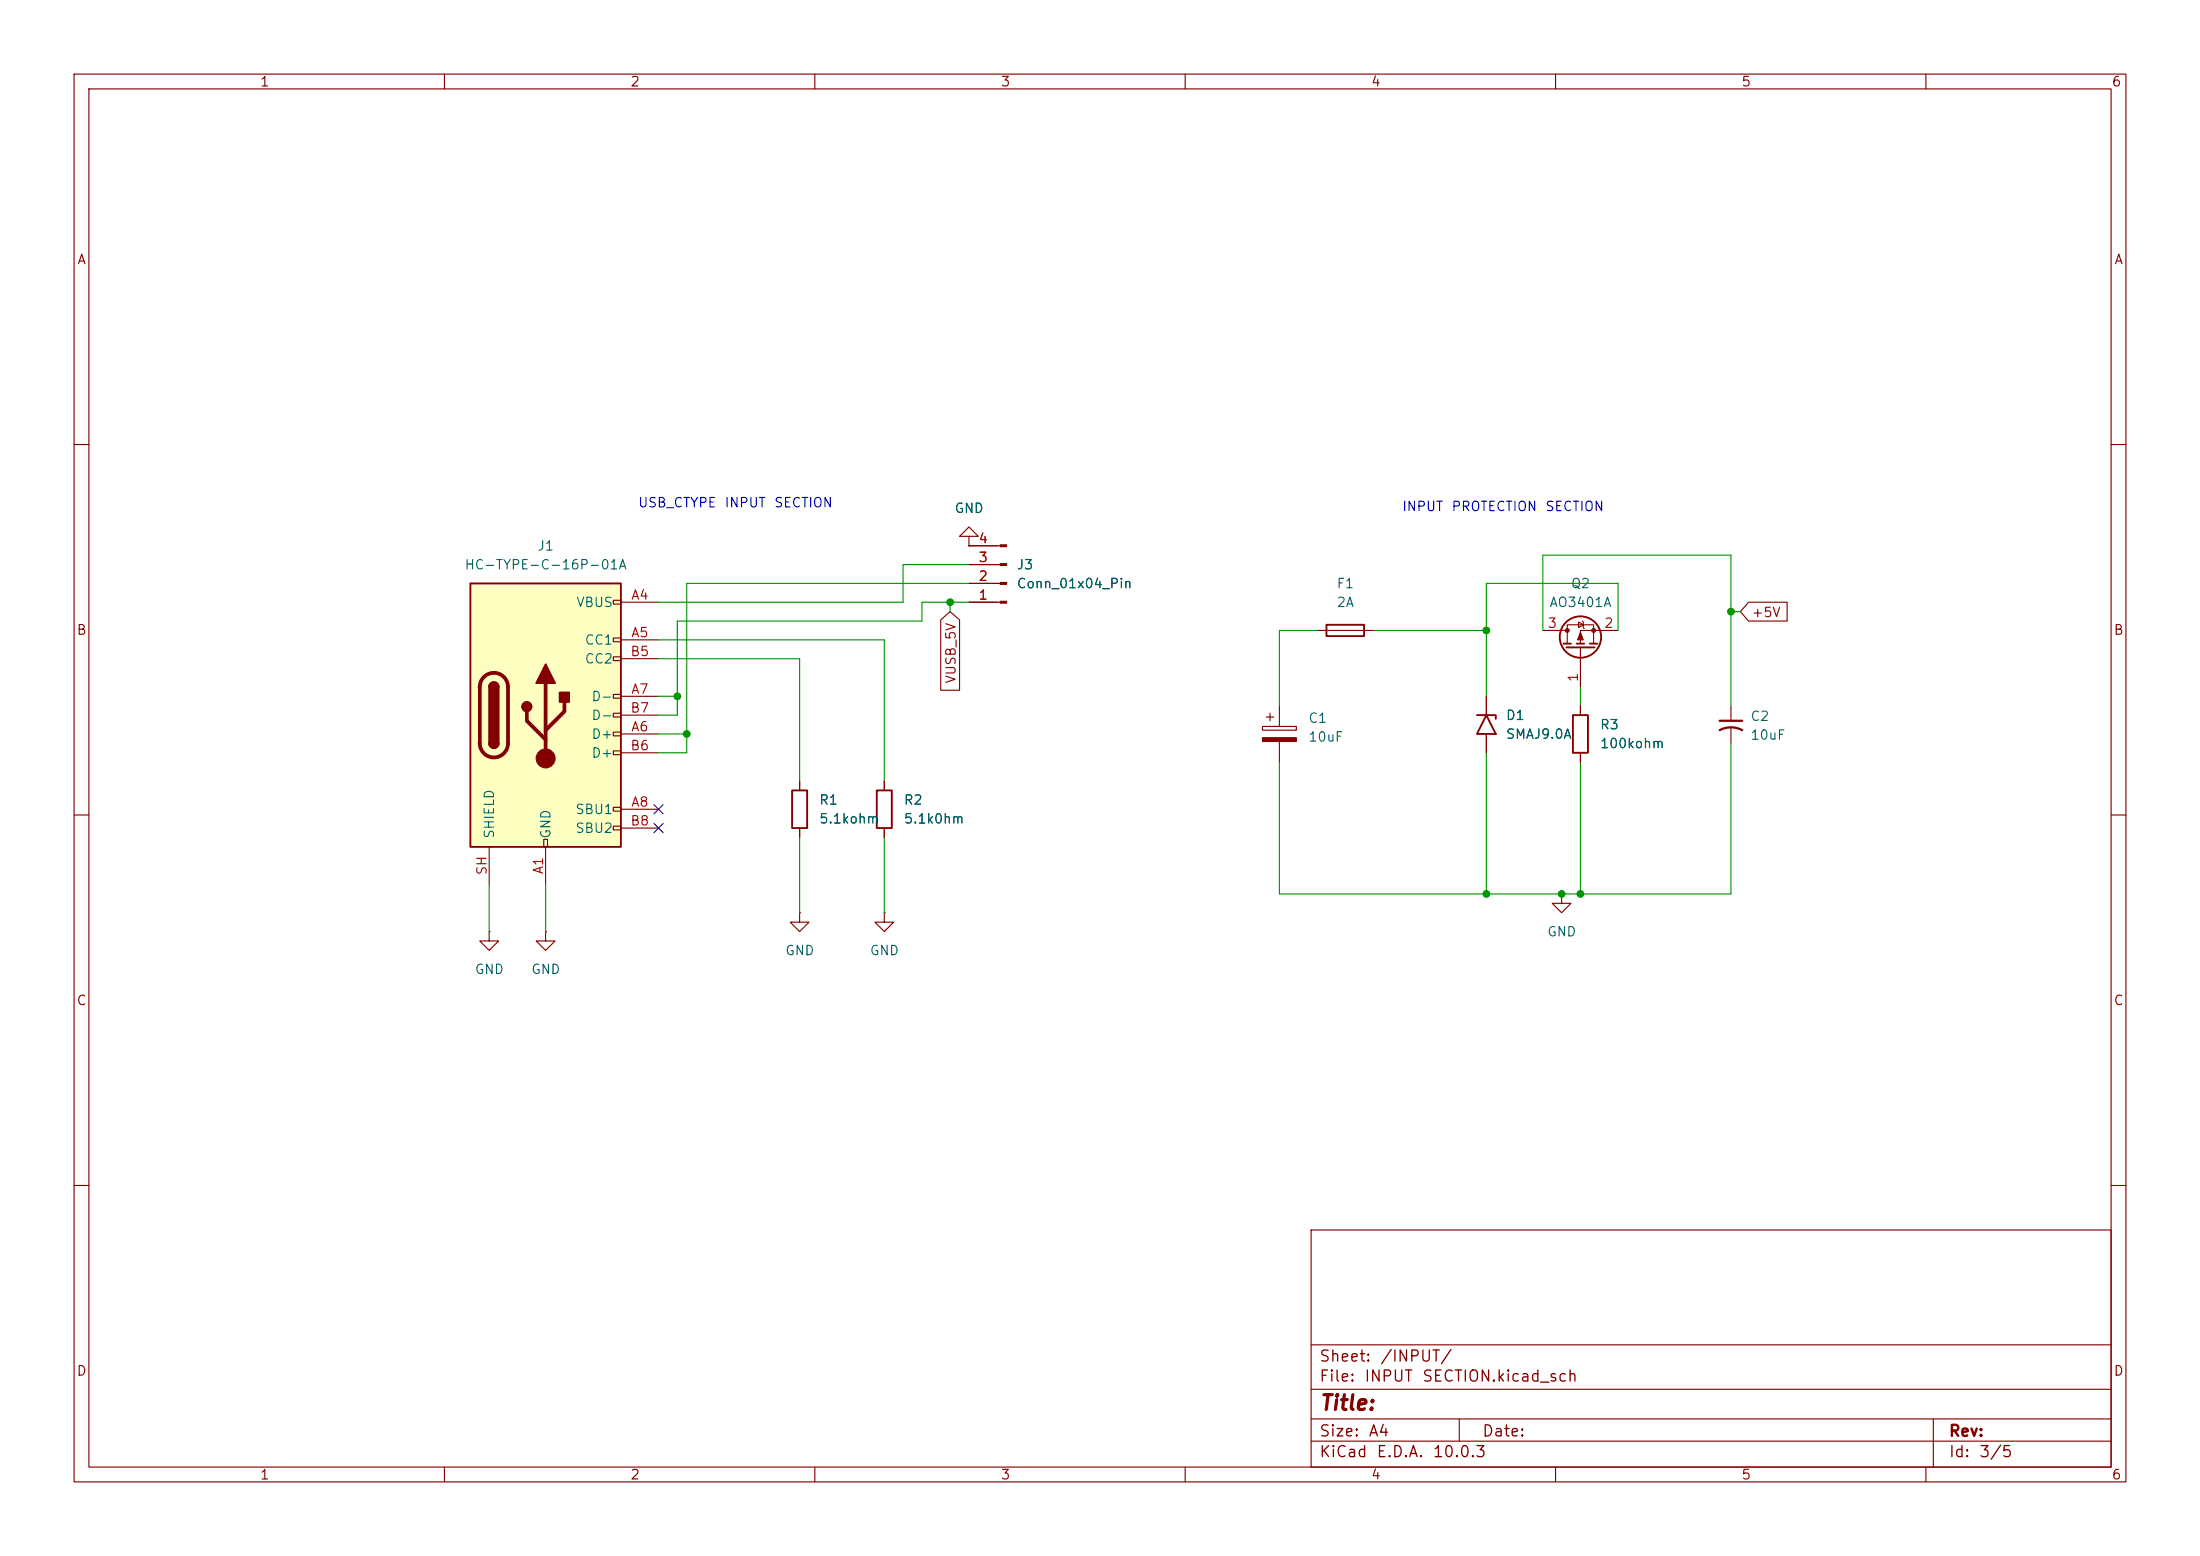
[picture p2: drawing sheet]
<svg xmlns="http://www.w3.org/2000/svg" width="297mm" height="210mm" viewBox="0 0 297 210" stroke-linecap="round" stroke-linejoin="round" font-family="sans-serif">
<g fill="none" stroke="#840000" stroke-width=".15">
<path d="M10 10h277v190h-277zM12 12h273v186h-273zM60 10v2M110 10v2M160 10v2M210 10v2M260 10v2M10 60h2M130.8 72.4h1.3l-1.3-1.3-1.3 1.3h1.3v1.3M130.8 73.7h.1M130.8 78.7h4.2M130.8 76.2h4.2"/>
<path d="M130.8 73.7h4.2M285 60h2M130.8 81.3h4.2M170.4 98h4.6v.6h-4.6zM170.9 96.8h1.1M171.4 96.3v1M172.7 95.3v2.7M177.8 85.1h7.6M200.7 94v2.5M200.7 99.1v2.5M208.3 85.1h3.3M211.6 86.9v-2.6h3.5v2.6"/>
<path d="M213.1 83.9l.6 .4-.6 .4zM213.4 87.4v5.3M213.4 95.3v1.2M213.6 83.8l.1 .1v.8l.2 .1M218.4 85.1h-5v1.8M233.7 95.3v2M233.7 98.3v2M10 110h2M107.9 105.4v1.3M107.9 111.8v1.2M119.4 105.4v1.3M119.4 111.8v1.2"/>
<path d="M172.7 100.1v2.8M213.4 101.6v1.3M285 110h2M66 125.7v1.3h1.3l-1.3 1.3-1.2-1.3h1.2M66 125.7h.1M73.7 125.7v1.3h1.2l-1.2 1.3-1.3-1.3h1.3M73.7 125.7h.1M107.9 123.2v1.3h1.3l-1.3 1.2-1.2-1.2h1.2M107.9 123.2h.1M119.4 123.2v1.3h1.2l-1.2 1.2-1.3-1.2h1.3M119.4 123.2h.1M210.8 120.7v1.2h1.3l-1.3 1.3-1.3-1.3h1.3"/>
<path d="M210.8 120.7h.1M10 160h2M177 166h108v32h-108zM285 160h2M60 198v2M110 198v2M160 198v2M177 194.5h108M177 191.5h108M177 187.5h108M177 181.5h108M197 191.5v3"/>
<path d="M210 198v2M260 198v2M261 191.5v6.5"/>
</g>
<g fill="none" stroke="#840000" stroke-width=".25">
<path d="M179.1 84.3h5v1.6h-5zM199.4 96.5h2.5v.5M200.7 96.5l1.2 2.6h-2.5zM211.1 86.9h1M211.5 87.4h3.8M212.3 96.5h2.1v5.1h-2.1zM212.9 86.9h1M214.6 86.9h1M106.9 106.7h2.1v5.1h-2.1zM118.4 106.7h2v5.1h-2z"/>
<circle cx="213.4" cy="86" r="2.79"/>
</g>
<path d="M232.2 98.6a3.2 3.2 0 0 1 3 0M232.2 97.3h3" fill="none" stroke="#840000" stroke-width=".3"/>
<g fill="#840000" stroke="#840000" stroke-width=".15">
<path d="M213.4 85.3l.3 1.1h-.7z"/>
<path d="M170.4 99.6h4.6v.5h-4.6z"/>
<path d="M135 81.2h.9v.2h-.9z"/>
<path d="M135 78.6h.9v.3h-.9z"/>
<path d="M135 76.1h.9v.2h-.9z"/>
<path d="M135 73.5h.9v.3h-.9z"/>
<circle cx="211.6" cy="85.1" r=".25"/>
<circle cx="215.1" cy="85.1" r=".25"/>
</g>
<path d="M63.5 78.7h20.3v35.6h-20.3z" fill="#ffffc2"/>
<g fill="none" stroke="#840000" stroke-width=".15">
<path d="M130.8 73.7h.1M130.8 78.7h3.8M130.8 76.2h3.8M130.8 73.7h3.8M82.8 81h1v.5h-1zM82.8 86.1h1v.5h-1zM82.8 88.6h1v.6h-1zM82.8 93.7h1v.5h-1zM82.8 96.3h1v.5h-1zM82.8 98.8h1v.5h-1zM83.8 81.3h5.1M83.8 86.4h5.1"/>
<path d="M83.8 99.1h5.1M83.8 94h5.1M83.8 88.9h5.1M83.8 96.5h5.1M127 83.7l1.3-1.1 1.2 1.1v9.5h-2.5zM130.8 81.3h3.8M200.7 94v2.5M200.7 99.1v2.5M213.4 95.3v1.2M236.1 81.3h5.2v2.5h-5.2l-1.2-1.2zM66 114.3v5.1M73.4 113.3h.5v1h-.5z"/>
<path d="M73.7 114.3v5.1M82.8 101.3h1v.6h-1zM82.8 109h1v.5h-1zM82.8 111.5h1v.5h-1zM83.8 109.2h5.1M83.8 101.6h5.1M83.8 111.8h5.1M107.9 105.4v1.3M107.9 111.8v1.2M119.4 105.4v1.3M119.4 111.8v1.2M213.4 101.6v1.3"/>
</g>
<path d="M63.5 78.7h20.3v35.6h-20.3zM66 92.7a.64 .64 0 0 1 .7-.6 .64 .64 0 0 1 .6 .6M66 100.3a.64 .64 0 0 0 .7 .7 .64 .64 0 0 0 .6-.7" fill="none" stroke="#840000" stroke-width=".25"/>
<path d="M65.3 91.4a1.9 1.9 0 0 1 2.1-.4 1.9 1.9 0 0 1 1.2 1.7v7.6a1.91 1.91 0 0 1-1.9 1.9 1.91 1.91 0 0 1-1.9-1.9v-7.6a1.9 1.9 0 0 1 .5-1.3zM71.1 96v1.3l2.6 2.5M73.7 92.2v10.2M76.2 94.7v1.3l-2.5 2.6" fill="none" stroke="#840000" stroke-width=".51"/>
<g fill="#840000" stroke="#840000" stroke-width=".25">
<path d="M66 92.7h1.3v7.6h-1.3z"/>
<path d="M66.2 92.3a.64 .64 0 0 1 .7-.2 .64 .64 0 0 1 .4 .6h-1.3z"/>
<path d="M66 100.3h1.3a.64 .64 0 0 1-.6 .7 .64 .64 0 0 1-.7-.7z"/>
<path d="M73.7 89.7l1.2 2.5h-2.5z"/>
<path d="M75.6 93.5h1.2v1.2h-1.2z"/>
<circle cx="71.1" cy="95.4" r=".63"/>
</g>
<circle cx="73.7" cy="102.4" r="1.27" fill="#840000" stroke="#840000" stroke-width=".15"/>
<g fill="none" stroke="#009600" stroke-width=".15">
<path d="M130.8 78.7h-38.1v22.9h-3.8M130.8 76.2h-8.9v5.1h-33M88.9 86.4h30.5v19M88.9 88.9h19v16.5M88.9 94h2.5M88.9 99.1h3.8M128.3 81.3v1.3M130.8 81.3h-6.3v2.5h-33.1v12.7h-2.5M177.8 85.1h-5.1v10.2M185.4 85.1h15.3M208.3 85.1v-10.2h25.4v20.4M213.4 92.7v2.6"/>
<path d="M218.4 85.1v-6.4h-17.7v15.3M233.7 82.6h1.2M66 119.4v6.3M73.7 119.4v6.3M107.9 113v10.2M119.4 113v10.2M200.7 101.6v19.1M213.4 102.9v17.8M233.7 100.3v20.4h-61v-17.8"/>
</g>
<path d="M88.3 111.2l1.2 1.2M88.3 108.6l1.2 1.2M89.5 111.2l-1.2 1.2M89.5 108.6l-1.2 1.2" fill="none" stroke="#000084" stroke-width=".15"/>
<g fill="#009600" stroke="#009600" stroke-width=".14">
<circle cx="233.7" cy="82.6" r=".46"/>
<circle cx="213.4" cy="120.7" r=".46"/>
<circle cx="200.7" cy="120.7" r=".46"/>
<circle cx="210.8" cy="120.7" r=".46"/>
<circle cx="200.7" cy="85.1" r=".46"/>
<circle cx="92.7" cy="99.1" r=".46"/>
<circle cx="128.3" cy="81.3" r=".46"/>
<circle cx="91.4" cy="94" r=".46"/>
</g>
<text font-size="2" fill="#840000" x="178" y="190.8">Title:</text>
<g font-size="1.5" fill="#840000">
<text x="178" y="184.2">Sheet:</text>
<text x="186.2" y="184.2">/INPUT/</text>
<text x="178" y="186.9">File:</text>
<text x="184.1" y="186.9">INPUT</text>
<text x="191.9" y="186.9">SECTION.kicad_sch</text>
<text x="178" y="197.1">KiCad</text>
<text x="178" y="194.3">Size:</text>
<text x="184.7" y="194.3">A4</text>
<text x="185.7" y="197.1">E.D.A.</text>
<text x="193.3" y="197.1">10.0.3</text>
<text x="200" y="194.3">Date:</text>
<text x="263" y="194.3">Rev:</text>
<text x="263" y="197.1">Id:</text>
<text x="267.1" y="197.1">3/5</text>
</g>
<g font-size="1.3" fill="#840000">
<text x="35" y="12">1</text>
<text x="85" y="12">2</text>
<text x="135" y="12">3</text>
<text x="185" y="12">4</text>
<text x="235" y="12">5</text>
<text x="285" y="12">6</text>
<text x="10.3" y="36">A</text>
<text x="285.3" y="36">A</text>
<text x="236.4" y="83.6">+5V</text>
<text x="10.3" y="86">B</text>
<text x="285.3" y="86">B</text>
<text x="129.3" y="92.3" transform="rotate(-90 129.3 92.3)">VUSB_5V</text>
<text x="10.3" y="136">C</text>
<text x="285.3" y="136">C</text>
<text x="10.3" y="186">D</text>
<text x="285.3" y="186">D</text>
<text x="35" y="200">1</text>
<text x="85" y="200">2</text>
<text x="135" y="200">3</text>
<text x="185" y="200">4</text>
<text x="235" y="200">5</text>
<text x="285" y="200">6</text>
</g>
<g font-size="1.3" fill="#0000c2">
<text x="86" y="68.8">USB_CTYPE</text>
<text x="97.7" y="68.8">INPUT</text>
<text x="104.4" y="68.8">SECTION</text>
<text x="189.2" y="69.3">INPUT</text>
<text x="195.9" y="69.3">PROTECTION</text>
<text x="208.5" y="69.3">SECTION</text>
</g>
<g font-size="1.3" fill="#006464">
<text x="128.8" y="69.6">GND</text>
<text x="62.6" y="77.2">HC-TYPE-C-16P-01A</text>
<text x="72.5" y="74.6">J1</text>
<text x="137.2" y="77.2">J3</text>
<text x="77.7" y="82.3">VBUS</text>
<text x="137.2" y="79.7">Conn_01x04_Pin</text>
<text x="180.4" y="79.7">F1</text>
<text x="180.4" y="82.3">2A</text>
<text x="209.1" y="82.3">AO3401A</text>
<text x="212" y="79.7">Q2</text>
<text x="78.9" y="87.3">CC1</text>
<text x="78.9" y="89.9">CC2</text>
<text x="79.8" y="95">D-</text>
<text x="79.8" y="100">D+</text>
<text x="79.8" y="97.5">D-</text>
<text x="176.5" y="97.9">C1</text>
<text x="176.5" y="100.4">10uF</text>
<text x="203.2" y="97.5">D1</text>
<text x="203.2" y="100">SMAJ9.0A</text>
<text x="215.9" y="98.8">R3</text>
<text x="215.9" y="101.3">100kohm</text>
<text x="236.2" y="97.6">C2</text>
<text x="236.2" y="100.2">10uF</text>
<text x="79.8" y="102.6">D+</text>
<text x="67" y="113.3" transform="rotate(-90 67 113.3)">SHIELD</text>
<text x="74.6" y="113.3" transform="rotate(-90 74.6 113.3)">GND</text>
<text x="77.6" y="110.2">SBU1</text>
<text x="77.6" y="112.7">SBU2</text>
<text x="110.5" y="108.9">R1</text>
<text x="110.5" y="111.5">5.1kohm</text>
<text x="121.9" y="108.9">R2</text>
<text x="121.9" y="111.5">5.1k0hm</text>
<text x="64" y="131.8">GND</text>
<text x="71.6" y="131.8">GND</text>
<text x="105.9" y="129.2">GND</text>
<text x="117.3" y="129.2">GND</text>
<text x="208.8" y="126.7">GND</text>
</g>
<g font-size="1.3" fill="#a90000">
<text x="132" y="76.2">3</text>
<text x="132" y="73.6">4</text>
<text x="85.1" y="81.3">A4</text>
<text x="132" y="81.3">1</text>
<text x="132" y="78.7">2</text>
<text x="85" y="88.9">B5</text>
<text x="85.1" y="86.3">A5</text>
<text x="208.8" y="85.1">3</text>
<text x="216.5" y="85.1">2</text>
<text x="85.1" y="94">A7</text>
<text x="213.3" y="92.1" transform="rotate(-90 213.3 92.1)">1</text>
<text x="85" y="101.6">B6</text>
<text x="85" y="96.5">B7</text>
<text x="85.1" y="99">A6</text>
<text x="85" y="111.7">B8</text>
<text x="85.1" y="109.2">A8</text>
<text x="66" y="118.2" transform="rotate(-90 66 118.2)">SH</text>
<text x="73.6" y="118.1" transform="rotate(-90 73.6 118.1)">A1</text>
</g>
</svg>
